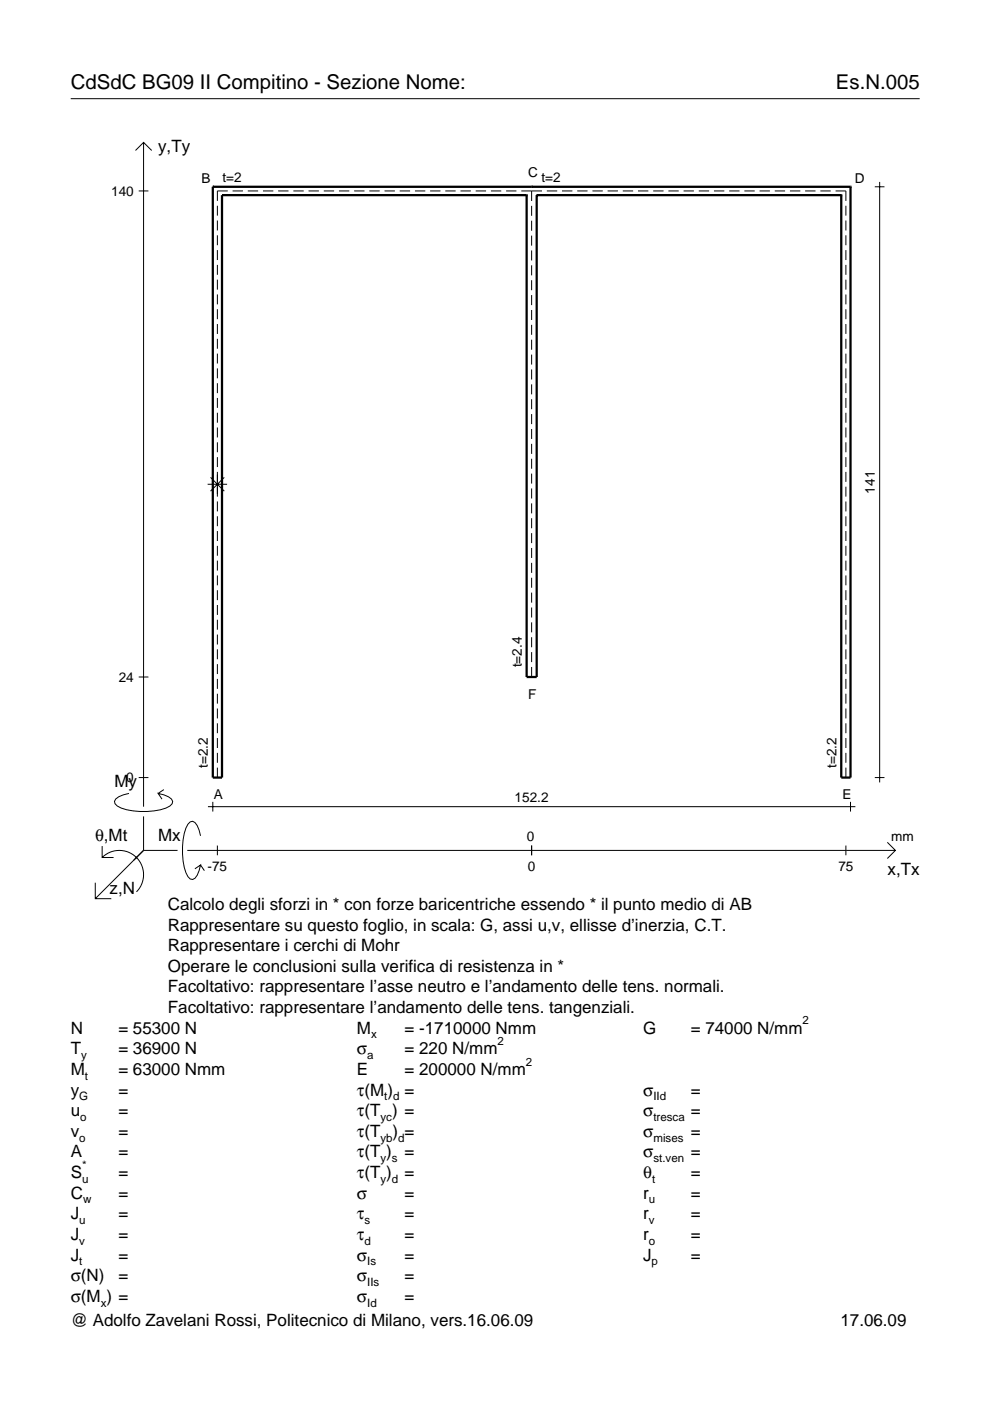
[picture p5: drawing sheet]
<svg xmlns="http://www.w3.org/2000/svg" width="210mm" height="297mm" viewBox="0 0 210 297" stroke-linecap="round" stroke-linejoin="round" font-family="sans-serif">
<g fill="none" stroke="#000" stroke-width=".21">
<path d="M15 20.9h180M28.7 31.9l1.7-1.7 1.8 1.7M30.4 30.2v140.8M185.5 39.6h2M186.5 38.6v127.3M29.4 40.5h2.1M46.1 43.6v2.1M46.1 46.8v2.1M46.1 49.9v2.1M46.1 53v2.1M46.1 56.2v2.1M46.1 59.3v2.1"/>
<path d="M48.3 40.5h-2.2v2.1M49.3 40.5h2.2M52.5 40.5h2.2M55.8 40.5h2.1M59 40.5h2.2M62.2 40.5h2.2M65.4 40.5h2.2M68.6 40.5h2.2M71.9 40.5h2.2M75.1 40.5h2.2M78.3 40.5h2.2M81.5 40.5h2.2"/>
<path d="M84.7 40.5h2.2M88 40.5h2.2M91.2 40.5h2.2M94.4 40.5h2.2M97.6 40.5h2.2M100.9 40.5h2.2M104.1 40.5h2.2M107.3 40.5h2.2M110.5 40.5h4.4M112.7 40.5v2.1M112.7 43.6v2.2M112.7 46.8v2.1"/>
<path d="M112.7 50v2.1M112.7 53.1v2.1M112.7 56.3v2.1M112.7 59.4v2.1M115.9 40.5h2.2M119.2 40.5h2.2M122.4 40.5h2.2M125.6 40.5h2.2M128.8 40.5h2.2M132 40.5h2.2M135.3 40.5h2.2M138.5 40.5h2.2"/>
<path d="M141.7 40.5h2.2M144.9 40.5h2.2M148.2 40.5h2.1M151.4 40.5h2.2M154.6 40.5h2.2M157.8 40.5h2.2M161 40.5h2.2M164.3 40.5h2.2M167.5 40.5h2.2M170.7 40.5h2.2M173.9 40.5h2.2M177.2 40.5h2.1v2.1"/>
<path d="M179.3 43.6v2.1M179.3 46.8v2.1M179.3 49.9v2.1M179.3 53v2.1M179.3 56.2v2.1M179.3 59.3v2.1M46.1 62.4v2.1M46.1 65.6v2.1M46.1 68.7v2.1M46.1 71.8v2.1M46.1 75v2.1M46.1 78.1v2.1"/>
<path d="M112.7 62.6v2.1M112.7 65.7v2.1M112.7 68.9v2.1M112.7 72v2.2M112.7 75.2v2.1M112.7 78.3v2.2M179.3 62.4v2.1M179.3 65.6v2.1M179.3 68.7v2.1M179.3 71.8v2.1M179.3 75v2.1M179.3 78.1v2.1"/>
<path d="M46.1 81.2v2.2M46.1 84.4v2.1M46.1 87.5v2.1M46.1 90.6v2.2M46.1 93.8v2.1M46.1 96.9v2.1M112.7 81.5v2.1M112.7 84.6v2.2M112.7 87.8v2.1M112.7 91v2.1M112.7 94.1v2.1M112.7 97.3v2.1"/>
<path d="M179.3 81.2v2.2M179.3 84.4v2.1M179.3 87.5v2.1M179.3 90.6v2.2M179.3 93.8v2.1M179.3 96.9v2.1M44 102.7h4.1M44.6 101.2l2.9 2.9M46.1 100.1v5.2M46.1 106.3v2.1M46.1 109.5v2.1M46.1 112.6v2.1"/>
<path d="M46.1 115.7v2.1M46.1 118.9v2.1M47.5 101.2l-2.9 2.9M112.7 100.4v2.1M112.7 103.6v2.1M112.7 106.7v2.1M112.7 109.9v2.1M112.7 113v2.2M112.7 116.2v2.1M112.7 119.3v2.2M179.3 100.1v2.1M179.3 103.2v2.1"/>
<path d="M179.3 106.3v2.1M179.3 109.5v2.1M179.3 112.6v2.1M179.3 115.7v2.1M179.3 118.9v2.1M46.1 122v2.1M46.1 125.1v2.1M46.1 128.3v2.1M46.1 131.4v2.1M46.1 134.5v2.1M46.1 137.7v2.1M112.7 122.5v2.1"/>
<path d="M112.7 125.6v2.2M112.7 128.8v2.1M112.7 132v2.1M112.7 135.1v2.1M112.7 138.3v2.1M179.3 122v2.1M179.3 125.1v2.1M179.3 128.3v2.1M179.3 131.4v2.1M179.3 134.5v2.1M179.3 137.7v2.1M29.4 143.5h2.1"/>
<path d="M46.1 140.8v2.1M46.1 143.9v2.2M46.1 147.1v2.1M46.1 150.2v2.1M46.1 153.4v2.1M46.1 156.5v2.1M46.1 159.6v2.1M112.7 141.4v2.1M179.3 140.8v2.1M179.3 143.9v2.2M179.3 147.1v2.1M179.3 150.2v2.1"/>
<path d="M179.3 153.4v2.1M179.3 156.5v2.1M179.3 159.6v2.1M21.7 179.4v2.4h2.4M27.3 168.2a3.6 3.6 0 0 0-3 1.7l.1 .5a5.6 5.6 0 0 0 3.8 1.5 13.4 13.4 0 0 0 7.8-1l.5-.5 .1-.5a3.6 3.6 0 0 0-3.1-1.7l.8 1.2M29.4 164.9h2.1M30.4 173.1v7.2M34.7 167.4l-1.2 .8M42.5 177.2a3.6 3.6 0 0 0-1.7-3.1l-.5 .2a5.7 5.7 0 0 0-1.5 3.7 13.3 13.3 0 0 0 1 7.9l.5 .5 .5 .1a3.6 3.6 0 0 0 1.7-3.1l-1.2 .8M44.1 171h137.3M45.1 170v2.1M46.1 162.8v2.1"/>
<path d="M46.1 179.3v2M112.7 179.3v2M179.3 162.8v2.1M179.3 179.3v2M180.3 170v2.1M185.5 164.9h2M188.1 178.6l1.7 1.7-1.7 1.7M20.2 187.2v3.3h3.4M21.7 181.8a5.1 5.1 0 0 1 7.2 0 5.1 5.1 0 0 1 0 7.3M30.4 180.3l-10.2 10.2M30.4 180.3h7.2M39.7 180.3h150.1"/>
<path d="M42.5 183.4l.8 1.2"/>
</g>
<g fill="none" stroke="#000" stroke-width=".48">
<path d="M45.1 39.6h.1M45.1 39.6v125.3h2v-123.5M45.1 39.6h135.2M112.7 39.6h.1M180.3 39.6h.1M180.3 39.6v125.3h-1.9v-123.5M47.1 41.4h.1M47.1 41.4h64.6M111.7 41.4h.1M111.7 41.4v102.1h2.1v-102.1M113.8 41.4h.1M113.8 41.4h64.6"/>
<path d="M178.4 41.4h.1"/>
</g>
<g font-size="4.3">
<text x="15" y="18.9">CdSdC BG09 II Compitino - Sezione Nome:</text>
<text x="177.2" y="18.9">Es.N.005</text>
</g>
<g font-size="3.6">
<text x="33.5" y="32.3">y,Ty</text>
<text x="24.3" y="166.9">My</text>
<text x="20.1" y="178.2">θ,Mt</text>
<text x="33.5" y="178.2">Mx</text>
<text x="188.2" y="185.5">x,Tx</text>
<text x="23.2" y="189.6">z,N</text>
<text x="35.6" y="192.9">Calcolo degli sforzi in * con forze baricentriche essendo * il punto medio di AB</text>
<text x="35.6" y="197.3">Rappresentare su questo foglio, in scala: G, assi u,v, ellisse d’inerzia, C.T.</text>
<text x="35.6" y="201.7">Rappresentare i cerchi di Mohr</text>
<text x="35.6" y="206">Operare le conclusioni sulla verifica di resistenza in *</text>
<text x="35.6" y="210.4">Facoltativo: rappresentare l’asse neutro e l’andamento delle tens. normali.</text>
<text x="35.6" y="214.8">Facoltativo: rappresentare l’andamento delle tens. tangenziali.</text>
<text x="15" y="219.2">N</text>
<text x="25.1" y="219.2">= 55300 N</text>
<text x="75.7" y="219.2">M</text>
<text x="85.8" y="219.2">= -1710000 Nmm</text>
<text x="136.4" y="219.2">G</text>
<text x="146.5" y="219.2">= 74000 N/mm</text>
<text x="15" y="223.5">T</text>
<text x="15" y="227.9">M</text>
<text x="25.1" y="223.5">= 36900 N</text>
<text x="25.1" y="227.9">= 63000 Nmm</text>
<text x="75.7" y="223.5">σ</text>
<text x="75.7" y="227.9">E</text>
<text x="85.8" y="223.5">= 220 N/mm</text>
<text x="85.8" y="227.9">= 200000 N/mm</text>
<text x="15" y="232.3">y</text>
<text x="25.1" y="232.3">=</text>
<text x="75.7" y="232.3">τ(M ) =</text>
<text x="136.4" y="232.3">σ</text>
<text x="146.5" y="232.3">=</text>
<text x="15" y="236.7">u</text>
<text x="25.1" y="236.7">=</text>
<text x="75.7" y="236.7">τ(T ) =</text>
<text x="136.4" y="236.7">σ</text>
<text x="146.5" y="236.7">=</text>
<text x="15" y="245.4">A</text>
<text x="15" y="241">v</text>
<text x="25.1" y="241">=</text>
<text x="25.1" y="245.4">=</text>
<text x="75.7" y="245.4">τ(T )</text>
<text x="75.7" y="241">τ(T</text>
<text x="83.3" y="241">) =</text>
<text x="85.8" y="245.4">=</text>
<text x="136.4" y="241">σ</text>
<text x="136.4" y="245.4">σ</text>
<text x="146.5" y="241">=</text>
<text x="146.5" y="245.4">=</text>
<text x="15" y="249.8">S</text>
<text x="25.1" y="249.8">=</text>
<text x="75.7" y="249.8">τ(T )</text>
<text x="85.8" y="249.8">=</text>
<text x="136.4" y="249.8">θ</text>
<text x="146.5" y="249.8">=</text>
<text x="15" y="254.2">C</text>
<text x="25.1" y="254.2">=</text>
<text x="75.7" y="254.2">σ</text>
<text x="85.8" y="254.2">=</text>
<text x="136.4" y="254.2">r</text>
<text x="146.5" y="254.2">=</text>
<text x="15" y="258.5">J</text>
<text x="15" y="262.9">J</text>
<text x="25.1" y="258.5">=</text>
<text x="25.1" y="262.9">=</text>
<text x="75.7" y="258.5">τ</text>
<text x="75.7" y="262.9">τ</text>
<text x="85.8" y="258.5">=</text>
<text x="85.8" y="262.9">=</text>
<text x="136.4" y="258.5">r</text>
<text x="136.4" y="262.9">r</text>
<text x="146.5" y="258.5">=</text>
<text x="146.5" y="262.9">=</text>
<text x="15" y="267.3">J</text>
<text x="25.1" y="267.3">=</text>
<text x="75.7" y="267.3">σ</text>
<text x="85.8" y="267.3">=</text>
<text x="136.4" y="267.3">J</text>
<text x="146.5" y="267.3">=</text>
<text x="15" y="271.7">σ(N)</text>
<text x="25.1" y="271.7">=</text>
<text x="75.7" y="271.7">σ</text>
<text x="85.8" y="271.7">=</text>
<text x="15" y="281.2">@ Adolfo Zavelani Rossi, Politecnico di Milano, vers.16.06.09</text>
<text x="15" y="276">σ(M ) =</text>
<text x="75.7" y="276">σ</text>
<text x="85.8" y="276">=</text>
<text x="178.2" y="281.2">17.06.09</text>
</g>
<g font-size="2.9">
<text x="23.6" y="41.5">140</text>
<text x="42.7" y="38.8">B</text>
<text x="47.2" y="38.6">t=2</text>
<text x="112" y="37.6">C</text>
<text x="114.8" y="38.6">t=2</text>
<text x="181.2" y="38.8">D</text>
<text x="185.5" y="104.6" transform="rotate(-90 185.5 104.6)">141</text>
<text x="110.6" y="141.5" transform="rotate(-90 110.6 141.5)">t=2.4</text>
<text x="25.2" y="144.5">24</text>
<text x="112" y="148.3">F</text>
<text x="26.8" y="165.9">0</text>
<text x="44.1" y="162.8" transform="rotate(-90 44.1 162.8)">t=2.2</text>
<text x="177.3" y="162.8" transform="rotate(-90 177.3 162.8)">t=2.2</text>
<text x="45.3" y="169.5">A</text>
<text x="109.1" y="170">152.2</text>
<text x="178.6" y="169.5">E</text>
<text x="111.7" y="178.2">0</text>
<text x="189" y="178.2">mm</text>
<text x="44" y="184.7">-75</text>
<text x="111.9" y="184.7">0</text>
<text x="177.7" y="184.7">75</text>
</g>
<g font-size="2.4">
<text x="78.7" y="220.2">x</text>
<text x="105.5" y="221.5">2</text>
<text x="170.2" y="217.2">2</text>
<text x="17.2" y="224.5">y</text>
<text x="77.9" y="224.5">a</text>
<text x="111.5" y="225.9">2</text>
<text x="16.8" y="233.3">G</text>
<text x="18" y="228.9">t</text>
<text x="81.5" y="233.3">t d</text>
<text x="138.5" y="233.3">IId</text>
<text x="17" y="237.7">o</text>
<text x="80.7" y="237.7">yc</text>
<text x="138.5" y="237.7">tresca</text>
<text x="16.8" y="242">o</text>
<text x="80.7" y="242">yb d</text>
<text x="138.5" y="242">mises</text>
<text x="17.4" y="250.8">u</text>
<text x="17.4" y="247.8">*</text>
<text x="80.7" y="246.4">y s</text>
<text x="80.7" y="250.8">y d</text>
<text x="138.2" y="250.8">t</text>
<text x="138.5" y="246.4">st.ven</text>
<text x="17.6" y="255.2">w</text>
<text x="137.6" y="255.2">u</text>
<text x="16.8" y="259.5">u</text>
<text x="16.8" y="263.9">v</text>
<text x="77.3" y="259.5">s</text>
<text x="77.3" y="263.9">d</text>
<text x="137.6" y="263.9">o</text>
<text x="137.6" y="259.5">v</text>
<text x="16.8" y="268.3">t</text>
<text x="77.9" y="268.3">Is</text>
<text x="138.2" y="268.3">p</text>
<text x="77.9" y="272.7">IIs</text>
<text x="21.4" y="277">x</text>
<text x="77.9" y="277">Id</text>
</g>
</svg>
